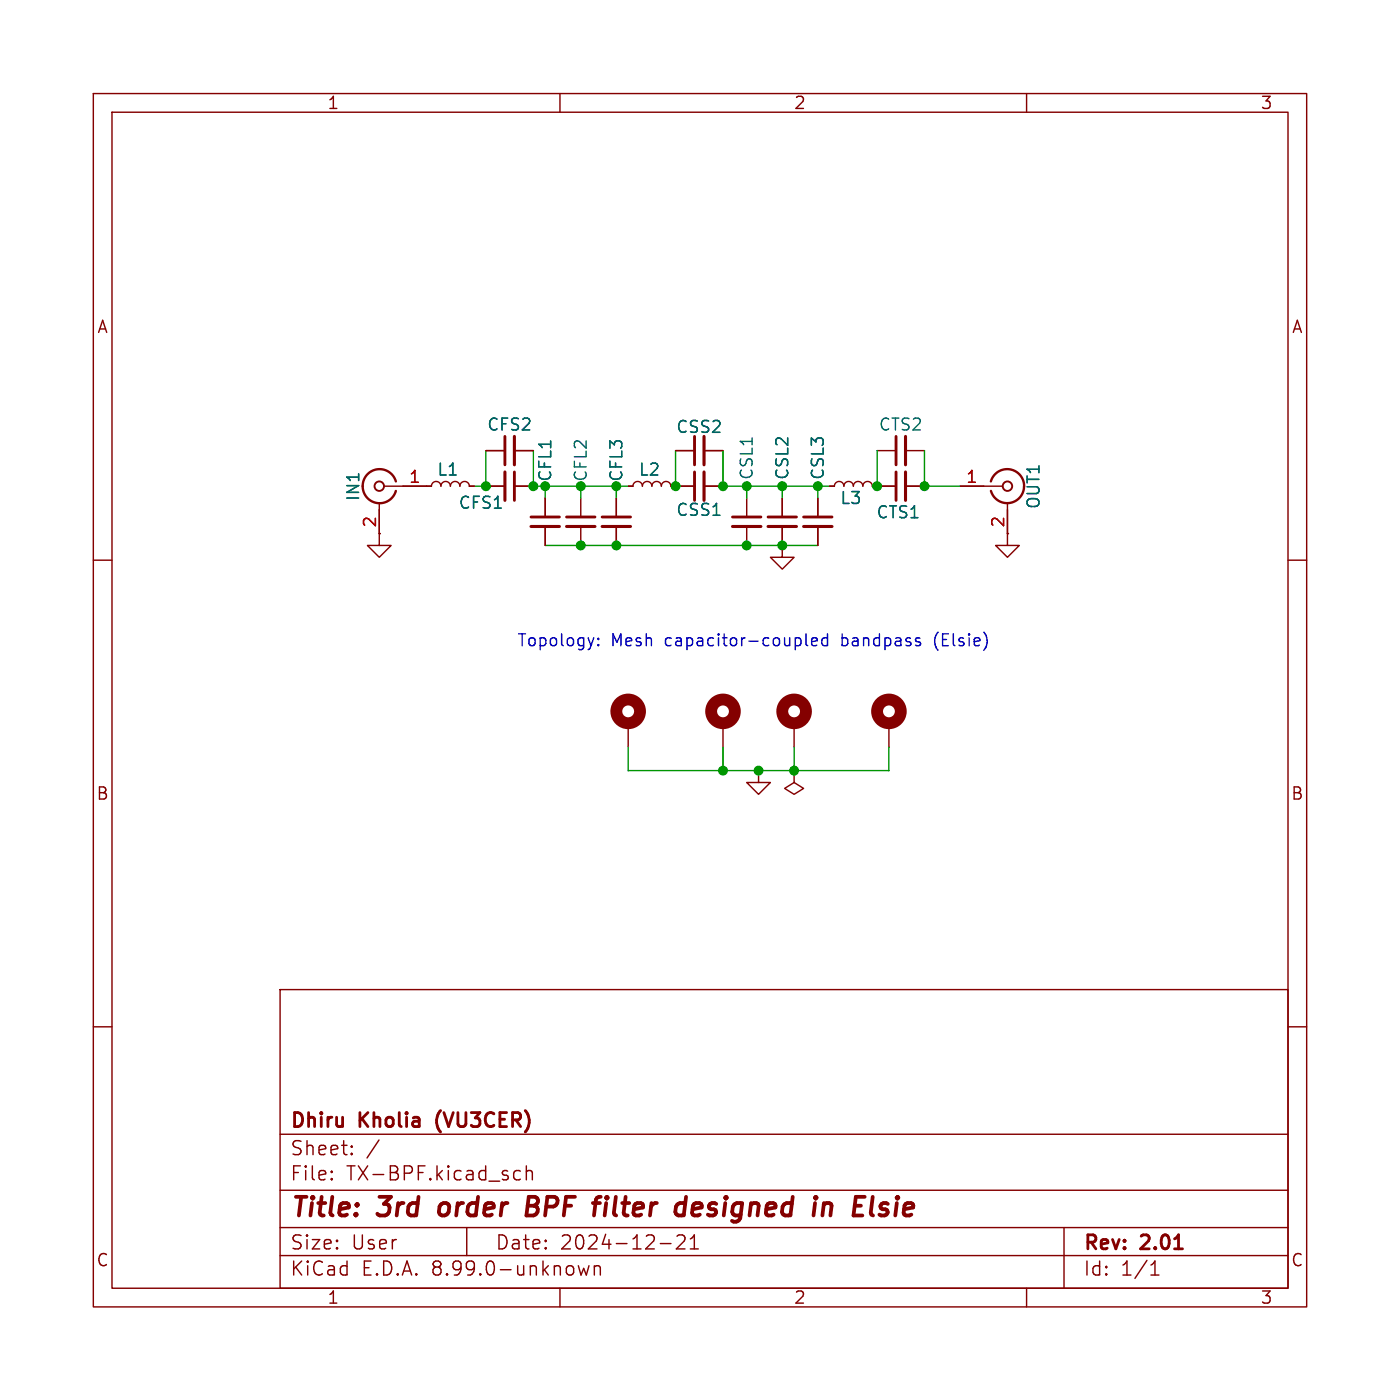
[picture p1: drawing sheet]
<svg xmlns="http://www.w3.org/2000/svg" width="150mm" height="150mm" viewBox="0 0 150 150" stroke-linecap="round" stroke-linejoin="round" font-family="sans-serif">
<g fill="none" stroke="#840000" stroke-width=".15">
<path d="M10 10h130v130h-130zM12 12h126v126h-126zM60 10v2M110 10v2M40.6 53.9v4.5h1.3l-1.3 1.3-1.2-1.3h1.2M41.1 52.1h5.1a.51 .51 0 0 1 .5-.5 .51 .51 0 0 1 .5 .5 .51 .51 0 0 1 .6-.5 .51 .51 0 0 1 .5 .5 .51 .51 0 0 1 .5-.5 .51 .51 0 0 1 .5 .5 .51 .51 0 0 1 .5-.5 .51 .51 0 0 1 .5 .5h.5M52.1 52.1h2M52.1 48.3h2M55.1 52.1h2M55.1 48.3h2M58.4 53.4v2M58.4 56.4v2"/>
<path d="M62.2 53.4v2M62.2 56.4v2M66 53.4v2M66 56.4v2M67.3 52.1h.5a.51 .51 0 0 1 .5-.5 .51 .51 0 0 1 .5 .5 .51 .51 0 0 1 .5-.5 .51 .51 0 0 1 .5 .5 .51 .51 0 0 1 .6-.5 .51 .51 0 0 1 .5 .5 .51 .51 0 0 1 .5-.5 .51 .51 0 0 1 .5 .5h2.5M72.4 48.3h2M75.4 52.1h2.1M75.4 48.3h2.1M80 53.4v2M80 56.4v2M83.8 58.4v1.3h1.3l-1.3 1.3-1.3-1.3h1.3M83.8 58.4h.1"/>
<path d="M83.8 53.4v2M83.8 56.4v2M87.6 53.4v2M87.6 56.4v2M88.9 52.1h.5a.51 .51 0 0 1 .5-.5 .51 .51 0 0 1 .5 .5 .51 .51 0 0 1 .5-.5 .51 .51 0 0 1 .5 .5 .51 .51 0 0 1 .5-.5 .51 .51 0 0 1 .6 .5 .51 .51 0 0 1 .5-.5 .51 .51 0 0 1 .5 .5h2.5M94 48.3h2M97 52.1h2.1M97 48.3h2.1M102.9 52.1h4.5M107.9 53.9v4.5h-1.2l1.2 1.3 1.3-1.3h-1.3M10 60h2M67.3 77.5v2.5"/>
<path d="M77.5 77.5v2.5M85.1 77.5v2.5M95.2 77.5v2.5M138 60h2M81.3 82.6v1.2h1.2l-1.2 1.3-1.3-1.3h1.3M81.3 82.6h.1M85.1 82.6v1.2l1 .7-1 .6-1-.6 1-.7M85.1 82.6h.1M10 110h2M30 106h108v32h-108zM138 110h2M30 134.5h108"/>
<path d="M30 131.5h108M30 127.5h108M30 121.5h108M35.5 126.3l.1 .1h-.1M35.5 126.3v.1M35.5 125.5v.1M35.5 125.5l.1 .1h-.1M37.7 123.6l.1 .1h-.1M37.7 123.6l-.1 .1h.1M37.7 122.8v.1M37.7 123.6v.1M37.7 122.8l.1 .1h-.1"/>
<path d="M37.7 122.8l-.1 .1h.1M40.6 122.2l-1.3 1.9M50 131.5v3M55.8 125.5l-.5-.1-.3 .3v.4l.2 .3h.1h.5M56.4 125.6a.37 .37 0 0 1 .6 0v.8M56.4 124.9v1.5M60 138v2M62 135.6l.3 1 .2-.7 .3 .7 .3-1M63.7 135.6v1M63.7 135.8a.37 .37 0 0 1 .6 0v.8M70.8 133.3h1.1M72.5 132.5l.3-.2h.3a.41 .41 0 0 1 .2 .7l-.8 .8h.9"/>
<path d="M74 133.8h.8M74 132.8l.4-.5v1.5M110 138v2M114 131.5v6.5M123.3 136.6h.9M123.3 135.6l.5-.5v1.5"/>
</g>
<g fill="none" stroke="#840000" stroke-width=".4">
<path d="M47.2 129.1l-.1 .2-.1 .6 .1 .2 .3 .1M56.5 129.2h.7M57.2 129.2l.3 .1M57.3 128.2h-.6l-.3 2h.8l.2-.1M57.4 129.1l-.2 .1M65 128.2l-.1 .1 .1 .1M65 128.2l.1 .1-.1 .1M65 128.2v.2M73.2 128.9l.2 .1M73.5 128.2l-.2 2M75 128.9h-.4l-.2 .1-.1 .2-.1 .8v.1l.2 .1h.4l.2-.1M75.2 129.4l-1 .2"/>
<path d="M94.6 129.6l.4 .1 .1 .3-.1 .1-.2 .1h-.4M94.7 128.9l.4 .1"/>
</g>
<path d="M54.1 46.8v3M55.1 50.6v3M56.9 55.4h3M60.7 55.4h3.1M64.5 55.4h3.1M74.4 46.8v3M74.4 50.6v3M78.5 55.4h3M82.3 55.4h3M86.1 55.4h3.1M96 46.8v3M96 50.6v3" fill="none" stroke="#840000" stroke-width=".3"/>
<path d="M54.1 50.6v3M55.1 46.8v3M56.9 56.4h3M60.7 56.4h3.1M64.5 56.4h3.1M75.4 46.8v3M75.4 50.6v3M78.5 56.4h3M82.3 56.4h3M86.1 56.4h3.1M97 46.8v3M97 50.6v3" fill="none" stroke="#840000" stroke-width=".33"/>
<path d="M42.4 51.6a1.81 1.81 0 0 0-2.8-1 1.81 1.81 0 0 0 0 3 1.81 1.81 0 0 0 2.8-1M106.2 51.6a1.81 1.81 0 0 1 2.8-1 1.81 1.81 0 0 1 0 2.9 1.81 1.81 0 0 1-2.8-.9" fill="none" stroke="#840000" stroke-width=".25"/>
<g fill="none" stroke="#840000" stroke-width=".2">
<circle cx="40.6" cy="52.1" r=".51"/>
<circle cx="108" cy="52.1" r=".51"/>
</g>
<g fill="none" stroke="#840000" stroke-width="1.3">
<circle cx="67.3" cy="76.2" r="1.27"/>
<circle cx="77.5" cy="76.2" r="1.27"/>
<circle cx="85.1" cy="76.2" r="1.27"/>
<circle cx="95.2" cy="76.2" r="1.27"/>
</g>
<g fill="none" stroke="#009600" stroke-width=".15">
<path d="M52.1 48.3v3.8h-1.3M57.1 48.3v3.8h8.9v1.3M58.4 58.4h29.2M58.4 52.1v1.3M62.2 52.1v1.3M72.4 48.3v3.8M77.5 48.3v3.8h11.4M80 52.1v1.3M83.8 52.1v1.3M87.6 52.1v1.3M94 48.3v3.8M99.1 48.3v3.8h3.8"/>
<path d="M67.3 80v2.6h27.9v-2.6M77.5 80v2.6M85.1 80v2.6"/>
</g>
<path d="M63.6 68.3l-.3 .9M64.1 69.1h.1l-.1 .1M64.1 69.1v.1M64.1 68.4v.1M64.1 68.4l.1 .1h-.1M86.4 67.9v1.1l.1 .2M87 68.8l.6-.2-.1-.2-.3-.1-.2 .2v.6l.2 .1 .3-.1M88.7 68.4l-.4-.1-.2 .3v.3l.1 .2 .1 .1 .4-.1M88.7 67.9v1.3" fill="none" stroke="#0000c2" stroke-width=".15"/>
<g fill="#009600" stroke="#009600" stroke-width=".15">
<circle cx="62.2" cy="58.4" r=".46"/>
<circle cx="66" cy="58.4" r=".46"/>
<circle cx="58.4" cy="52.1" r=".46"/>
<circle cx="57.1" cy="52.1" r=".46"/>
<circle cx="62.2" cy="52.1" r=".46"/>
<circle cx="66" cy="52.1" r=".46"/>
<circle cx="52.1" cy="52.1" r=".46"/>
<circle cx="72.4" cy="52.1" r=".46"/>
<circle cx="77.5" cy="52.1" r=".46"/>
<circle cx="87.6" cy="52.1" r=".46"/>
<circle cx="83.8" cy="52.1" r=".46"/>
<circle cx="80" cy="58.4" r=".46"/>
<circle cx="83.8" cy="58.4" r=".46"/>
<circle cx="80" cy="52.1" r=".46"/>
<circle cx="94" cy="52.1" r=".46"/>
<circle cx="77.5" cy="82.6" r=".46"/>
<circle cx="81.3" cy="82.6" r=".46"/>
<circle cx="85.1" cy="82.6" r=".46"/>
<circle cx="99.1" cy="52.1" r=".46"/>
</g>
<g font-size="2.8" fill="#840000">
<text x="31" y="130.9">Title:</text>
<text x="40.7" y="130.9">3rd</text>
<text x="47.9" y="130.9">order</text>
<text x="58.1" y="130.9">BPF</text>
<text x="66.1" y="130.9">filter</text>
<text x="75.7" y="130.9">designed</text>
<text x="91.2" y="130.9">in</text>
<text x="96.3" y="130.9">Elsie</text>
</g>
<g font-size="2.1" fill="#840000">
<text x="31" y="124">Sheet:</text>
<text x="31" y="121.2">Dhiru</text>
<text x="38.6" y="121.2">Kholia</text>
<text x="47.4" y="121.2">(VU3CER)</text>
<text x="31" y="126.7">File:</text>
<text x="37.1" y="126.7">TX-BPF.kicad_sch</text>
<text x="31" y="136.9">KiCad</text>
<text x="31" y="134.1">Size:</text>
<text x="37.7" y="134.1">User</text>
<text x="38.7" y="136.9">E.D.A.</text>
<text x="46.3" y="136.9">8.99.0-unknown</text>
<text x="53" y="134.1">Date:</text>
<text x="60" y="134.1">2024-12-21</text>
<text x="116" y="134.3">Rev:</text>
<text x="116" y="136.9">Id:</text>
<text x="120.1" y="136.9">1/1</text>
<text x="122.4" y="134.3">2.01</text>
</g>
<g font-size="1.8" fill="#840000">
<text x="35" y="11.9">1</text>
<text x="85" y="11.9">2</text>
<text x="135" y="11.9">3</text>
<text x="10.3" y="35.9">A</text>
<text x="138.4" y="35.9">A</text>
<text x="40.4" y="56.6" transform="rotate(-90 40.4 56.6)">2</text>
<text x="10.3" y="85.9">B</text>
<text x="138.3" y="85.9">B</text>
<text x="10.3" y="135.9">C</text>
<text x="138.3" y="135.9">C</text>
<text x="35" y="139.9">1</text>
<text x="85" y="139.9">2</text>
<text x="135" y="139.9">3</text>
</g>
<g font-size="1.8" fill="#006464">
<text x="52.1" y="46.4">CFS2</text>
<text x="72.4" y="46.6">CSS2</text>
<text x="94.1" y="46.4">CTS2</text>
<text x="38.7" y="53.8" transform="rotate(-90 38.7 53.8)">IN1</text>
<text x="46.8" y="51.2">L1</text>
<text x="59.3" y="51.7" transform="rotate(-90 59.3 51.7)">CFL1</text>
<text x="63.1" y="51.7" transform="rotate(-90 63.1 51.7)">CFL2</text>
<text x="66.9" y="51.7" transform="rotate(-90 66.9 51.7)">CFL3</text>
<text x="68.4" y="51.2">L2</text>
<text x="80.9" y="51.5" transform="rotate(-90 80.9 51.5)">CSL1</text>
<text x="84.7" y="51.5" transform="rotate(-90 84.7 51.5)">CSL2</text>
<text x="88.5" y="51.5" transform="rotate(-90 88.5 51.5)">CSL3</text>
<text x="49.1" y="54.7">CFS1</text>
<text x="72.4" y="55.5">CSS1</text>
<text x="90" y="54.2">L3</text>
<text x="93.8" y="55.8">CTS1</text>
<text x="111.6" y="54.6" transform="rotate(-90 111.6 54.6)">OUT1</text>
</g>
<g font-size="1.8" fill="#a90000">
<text x="43.7" y="51.8">1</text>
<text x="103.4" y="51.8">1</text>
<text x="107.7" y="56.6" transform="rotate(-90 107.7 56.6)">2</text>
</g>
<g font-size="1.8" fill="#0000c2">
<text x="55.4" y="69.5">Topology:</text>
<text x="65.5" y="69.5">Mesh</text>
<text x="71.4" y="69.5">capacitor-coupled</text>
<text x="90.4" y="69.5">bandpass</text>
<text x="100.6" y="69.5">(Elsie)</text>
</g>
</svg>
